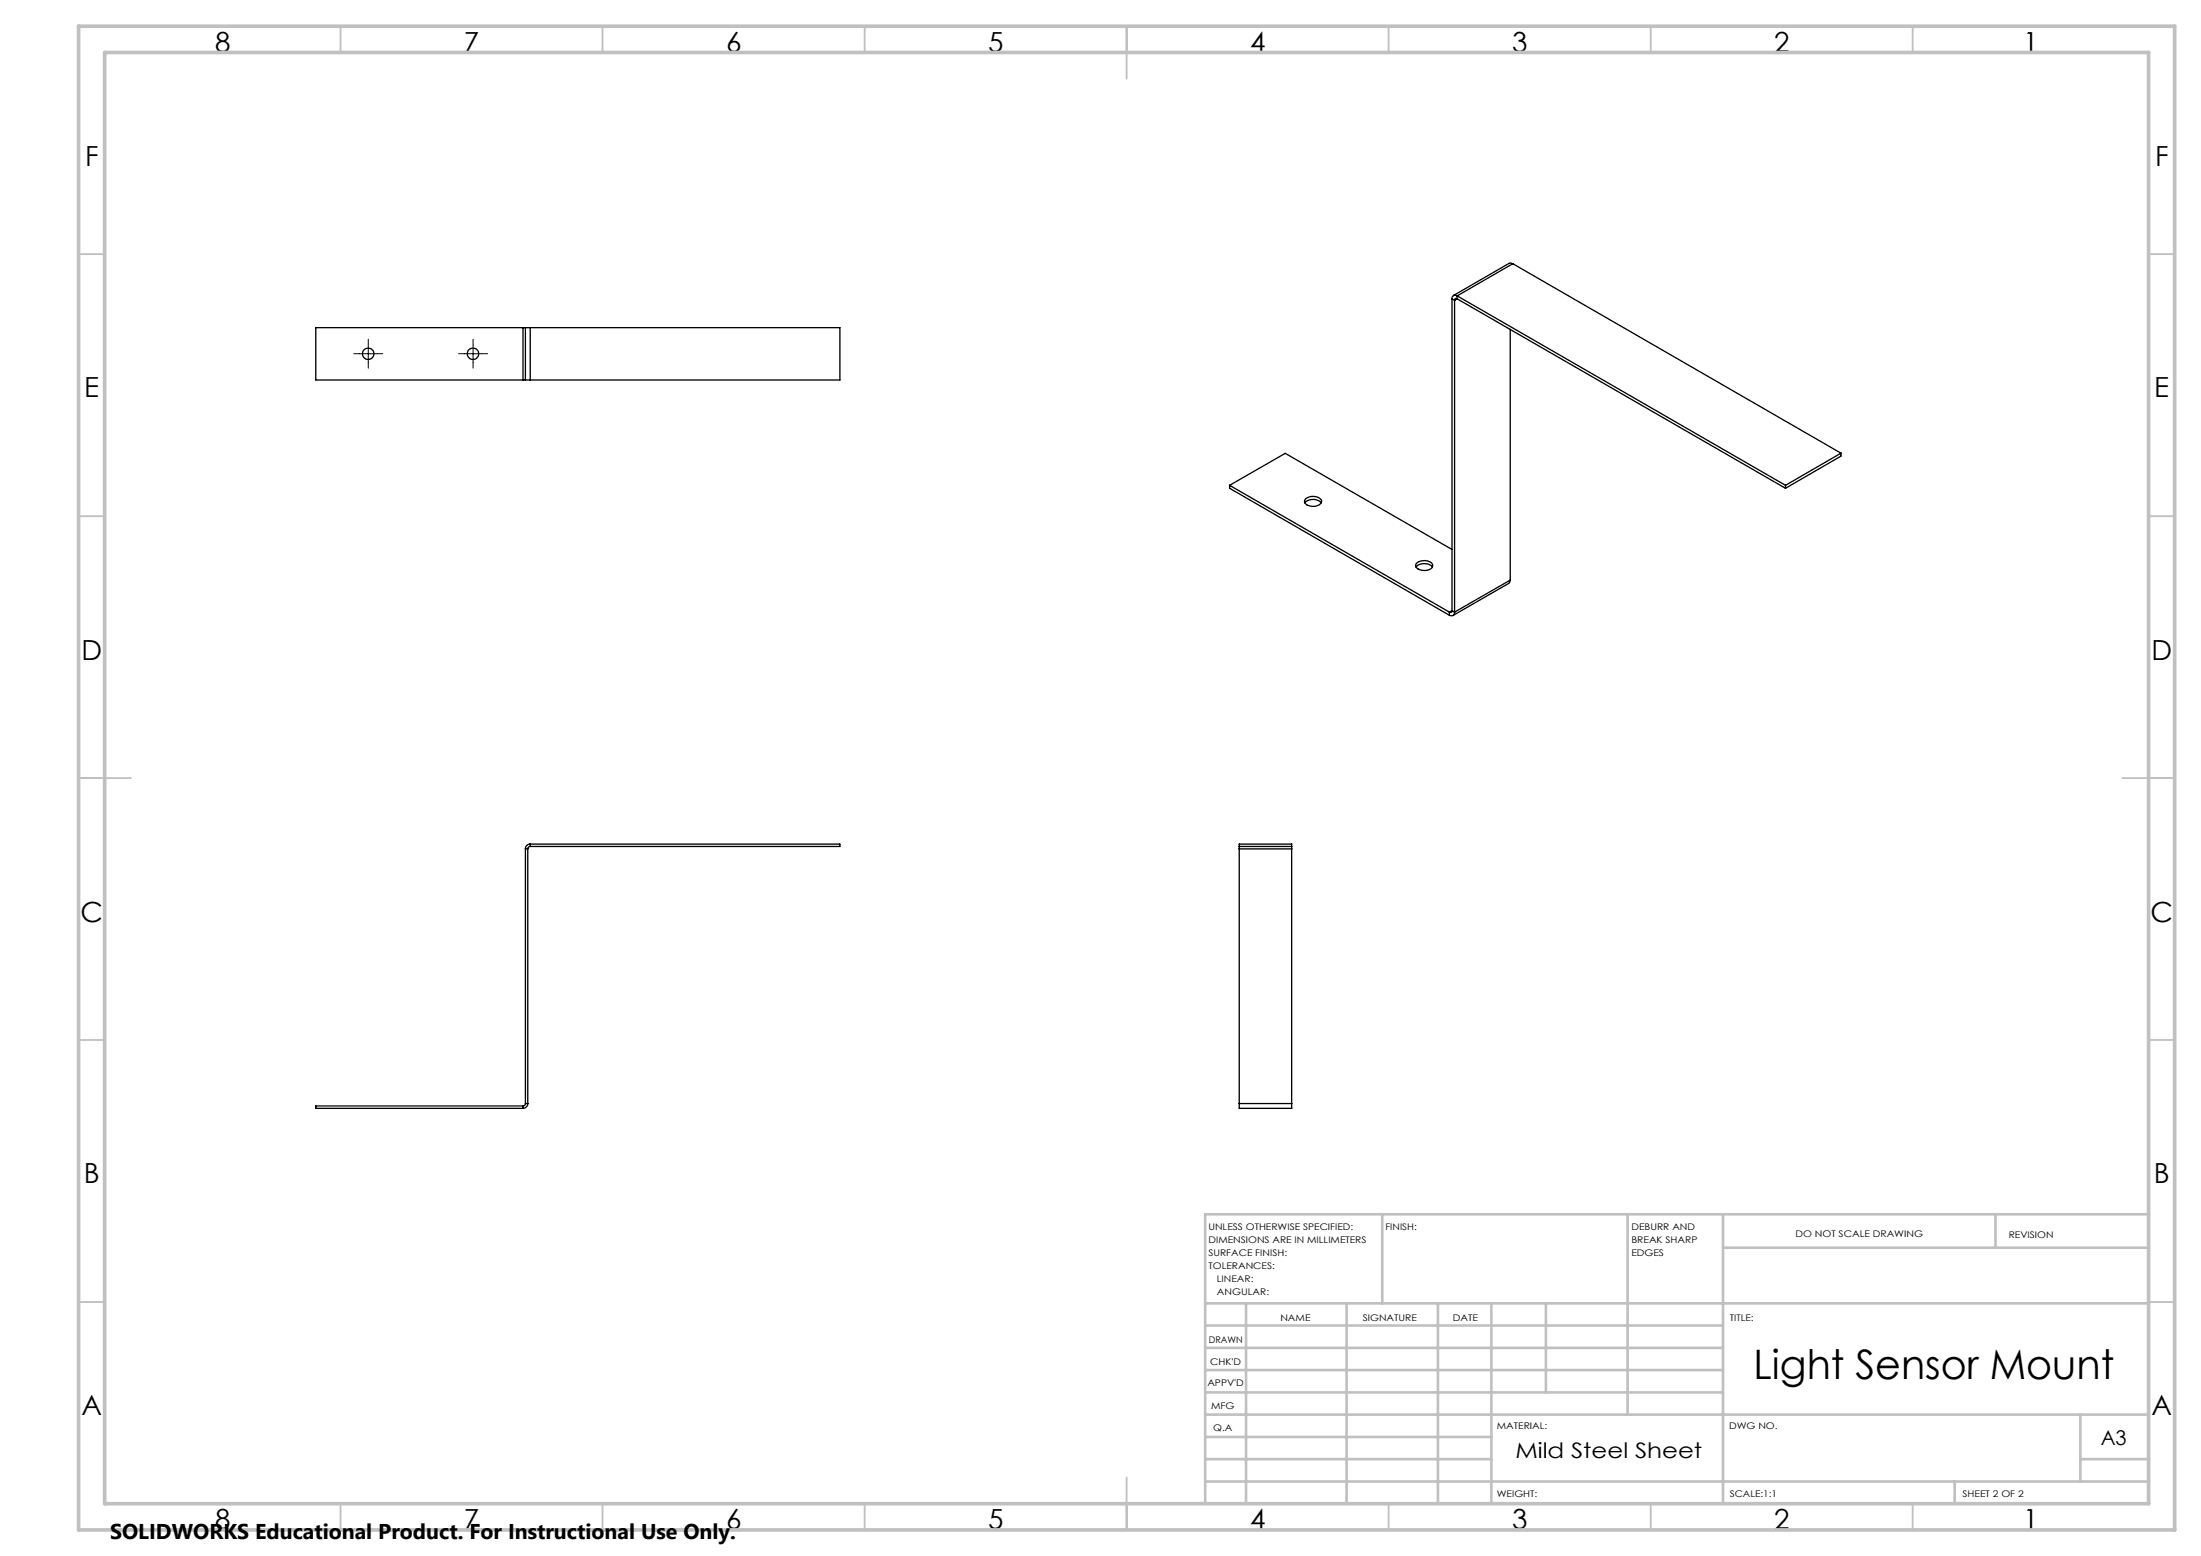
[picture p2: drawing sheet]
<svg xmlns="http://www.w3.org/2000/svg" width="420mm" height="297mm" viewBox="0 0 420 297" stroke-linecap="round" stroke-linejoin="round" font-family="sans-serif">
<path d="M68.6 67.5h-1.1M70.3 65.8v-1.1M70.3 69.2v1.1M71.9 67.5h1.1M88.6 67.5h-1.1M90.3 65.8v-1.1M90.3 69.2v1.1M91.9 67.5h1.1" fill="none" stroke="#000" stroke-width=".19" stroke-dasharray="15.2 1.3 1.3 1.3"/>
<path d="M68.6 67.5h3.3M70.3 65.9v3.3M88.6 67.5h3.3M90.3 65.9v3.3" fill="none" stroke="#000" stroke-width=".19"/>
<g fill="none" stroke="#c0c0c0" stroke-width=".35">
<path d="M65 5v5M115 5v5M165 5v5M215 5v10M265 5v5M315 5v5M365 5v5M15 48.5h5M410 48.5h5M15 98.5h5M410 98.5h5M15 148.5h10"/>
<path d="M405 148.5h10M15 198.5h5M410 198.5h5M15 248.5h5M410 248.5h5M65 287v5M115 287v5M165 287v5M215 282v10M265 287v5M315 287v5M365 287v5"/>
</g>
<g fill="none" stroke="#c0c0c0" stroke-width=".5">
<path d="M263.8 231.8v17M310.6 231.8v38.2M328.8 231.8v55.2M328.8 238.2h81.2M380.8 231.8v6.4M410 231.8h-180v55.2M230 248.8h180M230 257.3h98.8M230 253h98.8M237.8 248.8v38.2M257 248.8v38.2M274.4 248.8v38.2"/>
<path d="M284.6 248.8v38.2M295 248.8v17M230 265.8h98.8M230 261.5h98.8M230 278.5h54.6M230 274.3h54.6M230 270h180M397 278.5h13M397 270v12.8M230 282.8h180M373 282.8v4.2"/>
</g>
<path d="M15 5h400v287h-400zM20 10h390v277h-390z" fill="none" stroke="#c0c0c0" stroke-width=".7"/>
<g fill="none" stroke="#000" stroke-width=".25">
<path d="M277.1 57l.5 .3M277.1 57v59.6M277.6 57.3v59.5M278.1 57a.3 .3 0 0 0-.4 0 .3 .3 0 0 0-.1 .3M278.1 56.5a.6 .6 0 0 0-.7-.1 .6 .6 0 0 0-.3 .6M278.1 56.5l62.6 36.1M278.1 57l62.6 36.2M278.1 56.5v.5M278.1 57l-.5 .3M288.7 50.3l-.4-.1-.3 .1-10.6 6.1M288.7 50.3l-10.6 6.2M288.7 50.3l62.6 36.2"/>
<path d="M99.8 72.5h.5M99.8 62.5h.5M99.8 62.5v10M99.8 62.5h-39.5v10h39.5M100.3 72.5h.9M100.3 62.5h.9M100.3 62.5v10M101.2 62.5v10M101.2 62.5h59.1v10h-59.1M288.2 62.9v47.8M234.6 92.6l42 24.2M234.6 92.6l10.7-6.1 31.8 18.4"/>
<path d="M234.6 92.6v.6l42 24.2M249 96a2.16 2.16 0 0 1 3.1 0M249.2 95.2a2.17 2.17 0 0 1 3 .4 1.75 1.75 0 0 1-2.5 .9 .78 .78 0 0 1-.7-.5 .78 .78 0 0 1 .2-.8zM340.7 92.6v.6M351.3 86.5v.6l-10.6 6.1M351.3 86.5l-10.6 6.1M270.2 108.2a2.24 2.24 0 0 1 3.1 0M270.4 107.4a2.13 2.13 0 0 1 3 .4 1.29 1.29 0 0 1-1.6 1.1h-.4a1.02 1.02 0 0 1-1.2-1.2zM276.6 116.8v.6M277.1 116.6a.3 .3 0 0 1-.2 .3 .3 .3 0 0 1-.3-.1M277.1 116.6l.5 .2M277.1 116.6l-.5 .2"/>
<path d="M277.6 116.8a.62 .62 0 0 1-.3 .7 .62 .62 0 0 1-.7-.1M288.2 110.7l-.3 .7-10.6 6.1M288.2 110.7l-10.6 6.1M100.3 162h.4M100.3 162v48.6M100.7 162v48.6M101.2 161.6l-.4 .2-.1 .2M101.2 161.1a.9 .9 0 0 0-.9 .9M101.2 161.1v.5M101.2 161.1h59.1v.5h-59.1M236.5 161.6v.4M236.5 162h10"/>
<path d="M236.5 161.6h10M236.5 161.6v-.5h10v.5M236.5 162v48.6M246.5 161.6v.4M246.5 162v48.6M99.8 211.1v.5M99.8 211.1h-39.5v.5h39.5M100.3 210.6l-.1 .3-.4 .2M100.3 210.6h.4M100.7 210.6a.97 .97 0 0 1-.9 1M236.5 210.6v1h10v-1M236.5 210.6h10"/>
<circle cx="70.3" cy="67.5" r="1.1"/>
<circle cx="90.3" cy="67.5" r="1.1"/>
</g>
<text font-size="7.8" x="334.6" y="263.3">Light Sensor Mount</text>
<g font-size="5.3">
<text x="41" y="9.9">8</text>
<text x="88.5" y="9.9">7</text>
<text x="138.5" y="9.9">6</text>
<text x="188.5" y="9.9">5</text>
<text x="238.5" y="9.9">4</text>
<text x="288.5" y="9.9">3</text>
<text x="338.5" y="9.9">2</text>
<text x="386" y="9.9">1</text>
<text x="16.2" y="31.7">F</text>
<text x="411.2" y="31.7">F</text>
<text x="16.1" y="75.9">E</text>
<text x="411.1" y="75.9">E</text>
<text x="15.5" y="125.9">D</text>
<text x="410.5" y="125.9">D</text>
<text x="15.4" y="175.9">C</text>
<text x="410.4" y="175.9">C</text>
<text x="16" y="225.9">B</text>
<text x="411" y="225.9">B</text>
<text x="15.5" y="270.2">A</text>
<text x="410.5" y="270.2">A</text>
<text x="41" y="291.9">8</text>
<text x="88.5" y="291.9">7</text>
<text x="138.5" y="291.9">6</text>
<text x="188.5" y="291.9">5</text>
<text x="238.5" y="291.9">4</text>
<text x="288.5" y="291.9">3</text>
<text x="338.5" y="291.9">2</text>
<text x="386" y="291.9">1</text>
</g>
<g font-size="4.1">
<text x="289.2" y="278.3">Mild Steel Sheet</text>
<text x="21" y="293.7">SOLIDWORKS Educational Product. For Instructional Use Only.</text>
</g>
<text font-size="3.9" x="400.9" y="275.8">A3</text>
<g font-size="1.7">
<text x="230.6" y="234.8">UNLESS OTHERWISE SPECIFIED:</text>
<text x="230.6" y="237.3">DIMENSIONS ARE IN MILLIMETERS</text>
<text x="230.6" y="239.8">SURFACE FINISH:</text>
<text x="264.4" y="234.8">FINISH:</text>
<text x="311.3" y="234.7">DEBURR AND</text>
<text x="311.3" y="237.2">BREAK SHARP</text>
<text x="311.3" y="239.7">EDGES</text>
<text x="342.6" y="236.2">DO NOT SCALE DRAWING</text>
<text x="383.3" y="236.4">REVISION</text>
<text x="230.6" y="242.3">TOLERANCES:</text>
<text x="232.2" y="244.8">LINEAR:</text>
<text x="232.2" y="247.3">ANGULAR:</text>
<text x="230.6" y="256.3">DRAWN</text>
<text x="244.3" y="252.2">NAME</text>
<text x="260" y="252.1">SIGNATURE</text>
<text x="277.2" y="252.1">DATE</text>
<text x="330.1" y="252.1">TITLE:</text>
<text x="230.9" y="260.5">CHK'D</text>
<text x="230.4" y="264.6">APPV'D</text>
<text x="231.1" y="269">MFG</text>
<text x="231.5" y="273.2">Q.A</text>
<text x="285.6" y="272.7">MATERIAL:</text>
<text x="330" y="272.7">DWG NO.</text>
<text x="285.6" y="285.7">WEIGHT:</text>
<text x="330.1" y="285.8">SCALE:1:1</text>
<text x="374.5" y="285.8">SHEET 2 OF 2</text>
</g>
</svg>
